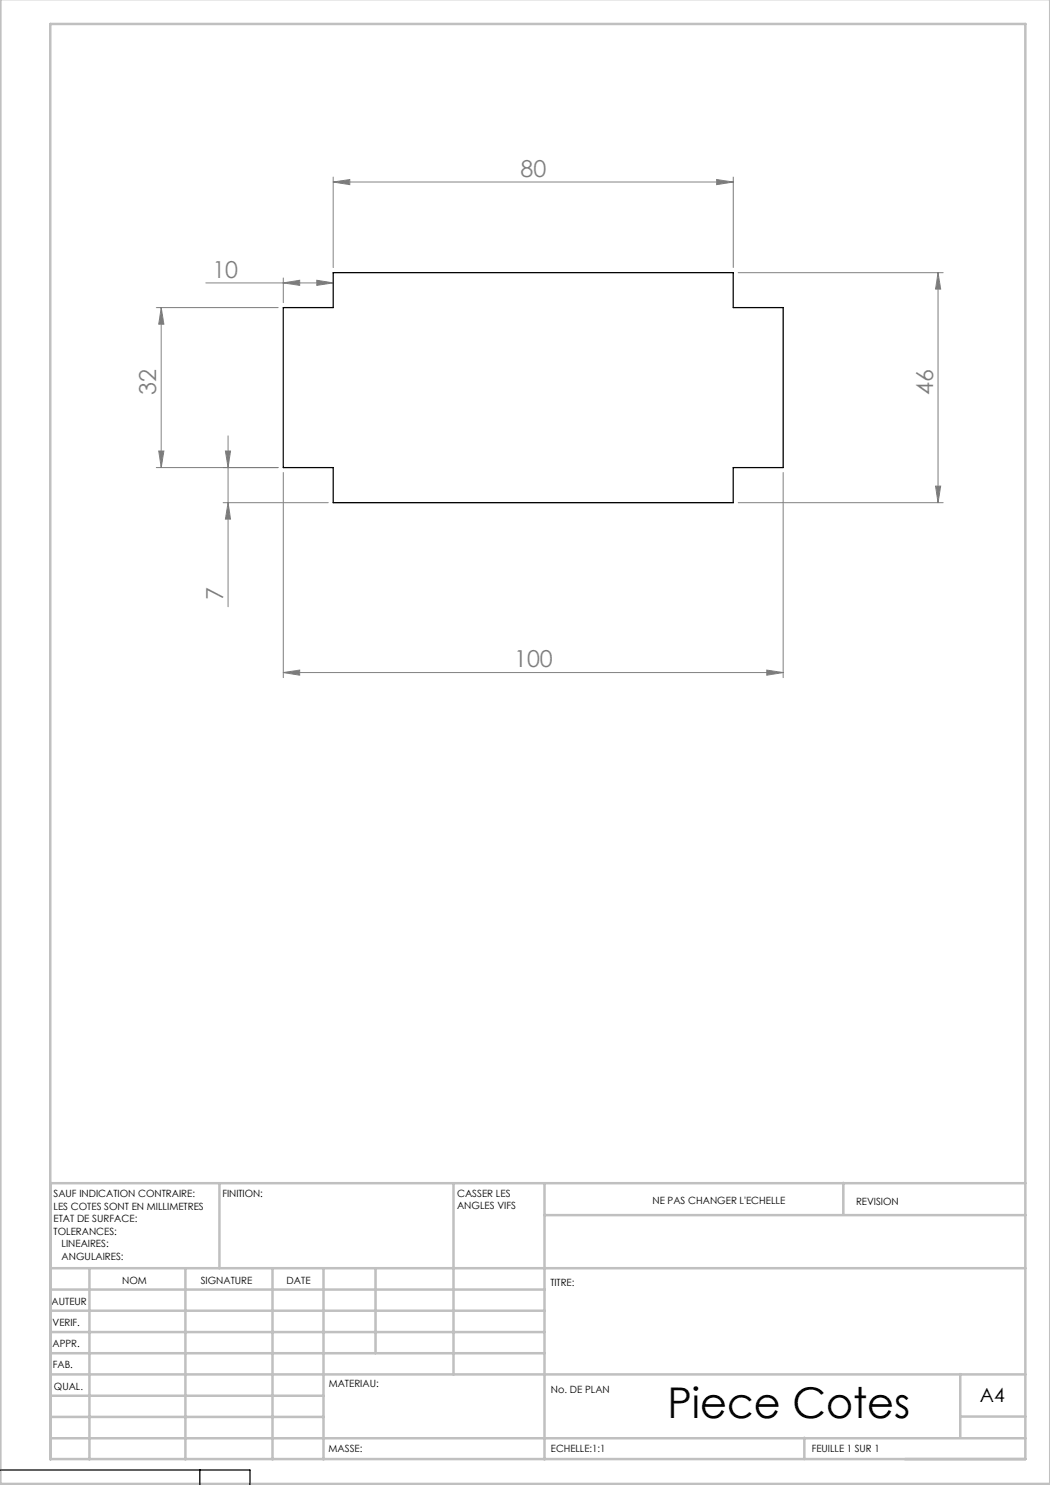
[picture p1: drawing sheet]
<svg xmlns="http://www.w3.org/2000/svg" width="210mm" height="297mm" viewBox="0 0 210 297" stroke-linecap="round" stroke-linejoin="round" font-family="sans-serif">
<g fill="none" stroke="#808080" stroke-width=".2">
<path d="M66.6 36.4l3.4-.5v1zM66.6 35.4v18.1M66.6 36.4h80M143.3 35.9l3.3 .5-3.3 .5zM146.6 35.4v18.1M41.2 56.6h25.4M56.7 56.6l3.2-.5v1zM56.7 55.6v4.9M63.4 56.1l3.2 .5-3.2 .5zM147.6 54.5h41M187.6 54.5l.5 3.3h-1zM187.6 54.5v46"/>
<path d="M31.3 61.5h24.3M32.2 61.5v32M32.2 61.5l.6 3.3h-1zM31.3 93.5h24.3M31.8 90.2h1l-.6 3.3zM45.1 90.2h1l-.5 3.3zM45.6 87.2v34.2M56.7 94.5v41M156.6 94.5v41M187.1 97.2h1l-.5 3.3zM44.6 100.5h21.1M45.6 100.5l.5 3.3h-1z"/>
<path d="M147.6 100.5h41M56.7 134.5l3.2-.5v1zM56.7 134.5h99.9M153.4 134l3.2 .5-3.2 .5z"/>
</g>
<g fill="none" stroke="#c0c0c0" stroke-width=".5">
<path d="M.1 -.1v296.9h209.9v-296.9M10.1 4.8h195v287h-195zM43.9 236.6v17M90.7 236.6v38.3M108.9 236.6v55.3M168.7 236.6v6.3M205.1 236.6h-195v55.3M10.1 253.6h195M10.1 257.9h98.8M17.9 253.6v38.3M37.1 253.6v38.3M54.5 253.6v38.3"/>
<path d="M64.7 253.6v38.3M75.1 253.6v17M108.9 243h96.2M10.1 270.6h98.8M10.1 266.4h98.8M10.1 262.1h98.8M10.1 279.1h54.6M10.1 274.9h195M192.1 274.8v12.7M10.1 287.7h195M10.1 283.4h54.6M160.9 287.5v4.3"/>
<path d="M192.1 283.3h13"/>
</g>
<g fill="#808080">
<path d="M143.3 35.9l3.3 .5-3.3 .5zM66.6 36.4l3.4-.5v1zM63.4 56.1l3.2 .5-3.2 .5zM56.7 56.6l3.2-.5v1z"/>
<path d="M56.7 134.5l3.2-.5v1zM153.4 134l3.2 .5-3.2 .5z"/>
<path d="M187.1 97.2h1l-.5 3.3zM187.6 54.5l.5 3.3h-1z"/>
<path d="M45.1 90.2h1l-.5 3.3zM45.6 100.5l.5 3.3h-1z"/>
<path d="M32.2 61.5l.6 3.3h-1zM31.8 90.2h1l-.6 3.3z"/>
</g>
<path d="M56.7 61.5h9.9v-7h80v7h10v32h-10v7h-80v-7h-9.9zM0 294h50v3.1M40 294v3.1" fill="none" stroke="#000" stroke-width=".25"/>
<text font-size="8.5" x="133.5" y="283.5">Piece Cotes</text>
<g font-size="4.7" fill="#808080">
<text x="104.1" y="35.4">80</text>
<text x="42.5" y="55.5">10</text>
<text x="31.3" y="79" transform="rotate(-90 31.3 79)">32</text>
<text x="186.6" y="79" transform="rotate(-90 186.6 79)">46</text>
<text x="44.6" y="120.1" transform="rotate(-90 44.6 120.1)">7</text>
<text x="102.8" y="133.5">100</text>
</g>
<text font-size="3.9" x="196" y="280.4">A4</text>
<g font-size="2">
<text x="10.7" y="239.5">SAUF INDICATION CONTRAIRE:</text>
<text x="44.5" y="239.5">FINITION:</text>
<text x="91.4" y="239.4">CASSER LES</text>
<text x="10.7" y="242">LES COTES SONT EN MILLIMETRES</text>
<text x="10.7" y="244.5">ETAT DE SURFACE:</text>
<text x="91.4" y="241.9">ANGLES VIFS</text>
<text x="130.5" y="240.8">NE PAS CHANGER L'ECHELLE</text>
<text x="171.2" y="241">REVISION</text>
<text x="10.7" y="247">TOLERANCES:</text>
<text x="12.3" y="249.5">LINEAIRES:</text>
<text x="12.3" y="252">ANGULAIRES:</text>
<text x="24.4" y="256.9">NOM</text>
<text x="40.1" y="256.8">SIGNATURE</text>
<text x="57.3" y="256.8">DATE</text>
<text x="110.1" y="257.1">TITRE:</text>
<text x="10.3" y="260.9">AUTEUR</text>
<text x="10.5" y="269.3">APPR.</text>
<text x="10.5" y="265.2">VERIF.</text>
<text x="10.6" y="273.6">FAB.</text>
<text x="10.8" y="278">QUAL.</text>
<text x="65.8" y="277.4">MATERIAU:</text>
<text x="110.2" y="278.5">No. DE PLAN</text>
<text x="65.7" y="290.4">MASSE:</text>
<text x="110.2" y="290.5">ECHELLE:1:1</text>
<text x="162.4" y="290.4">FEUILLE 1 SUR 1</text>
</g>
</svg>
